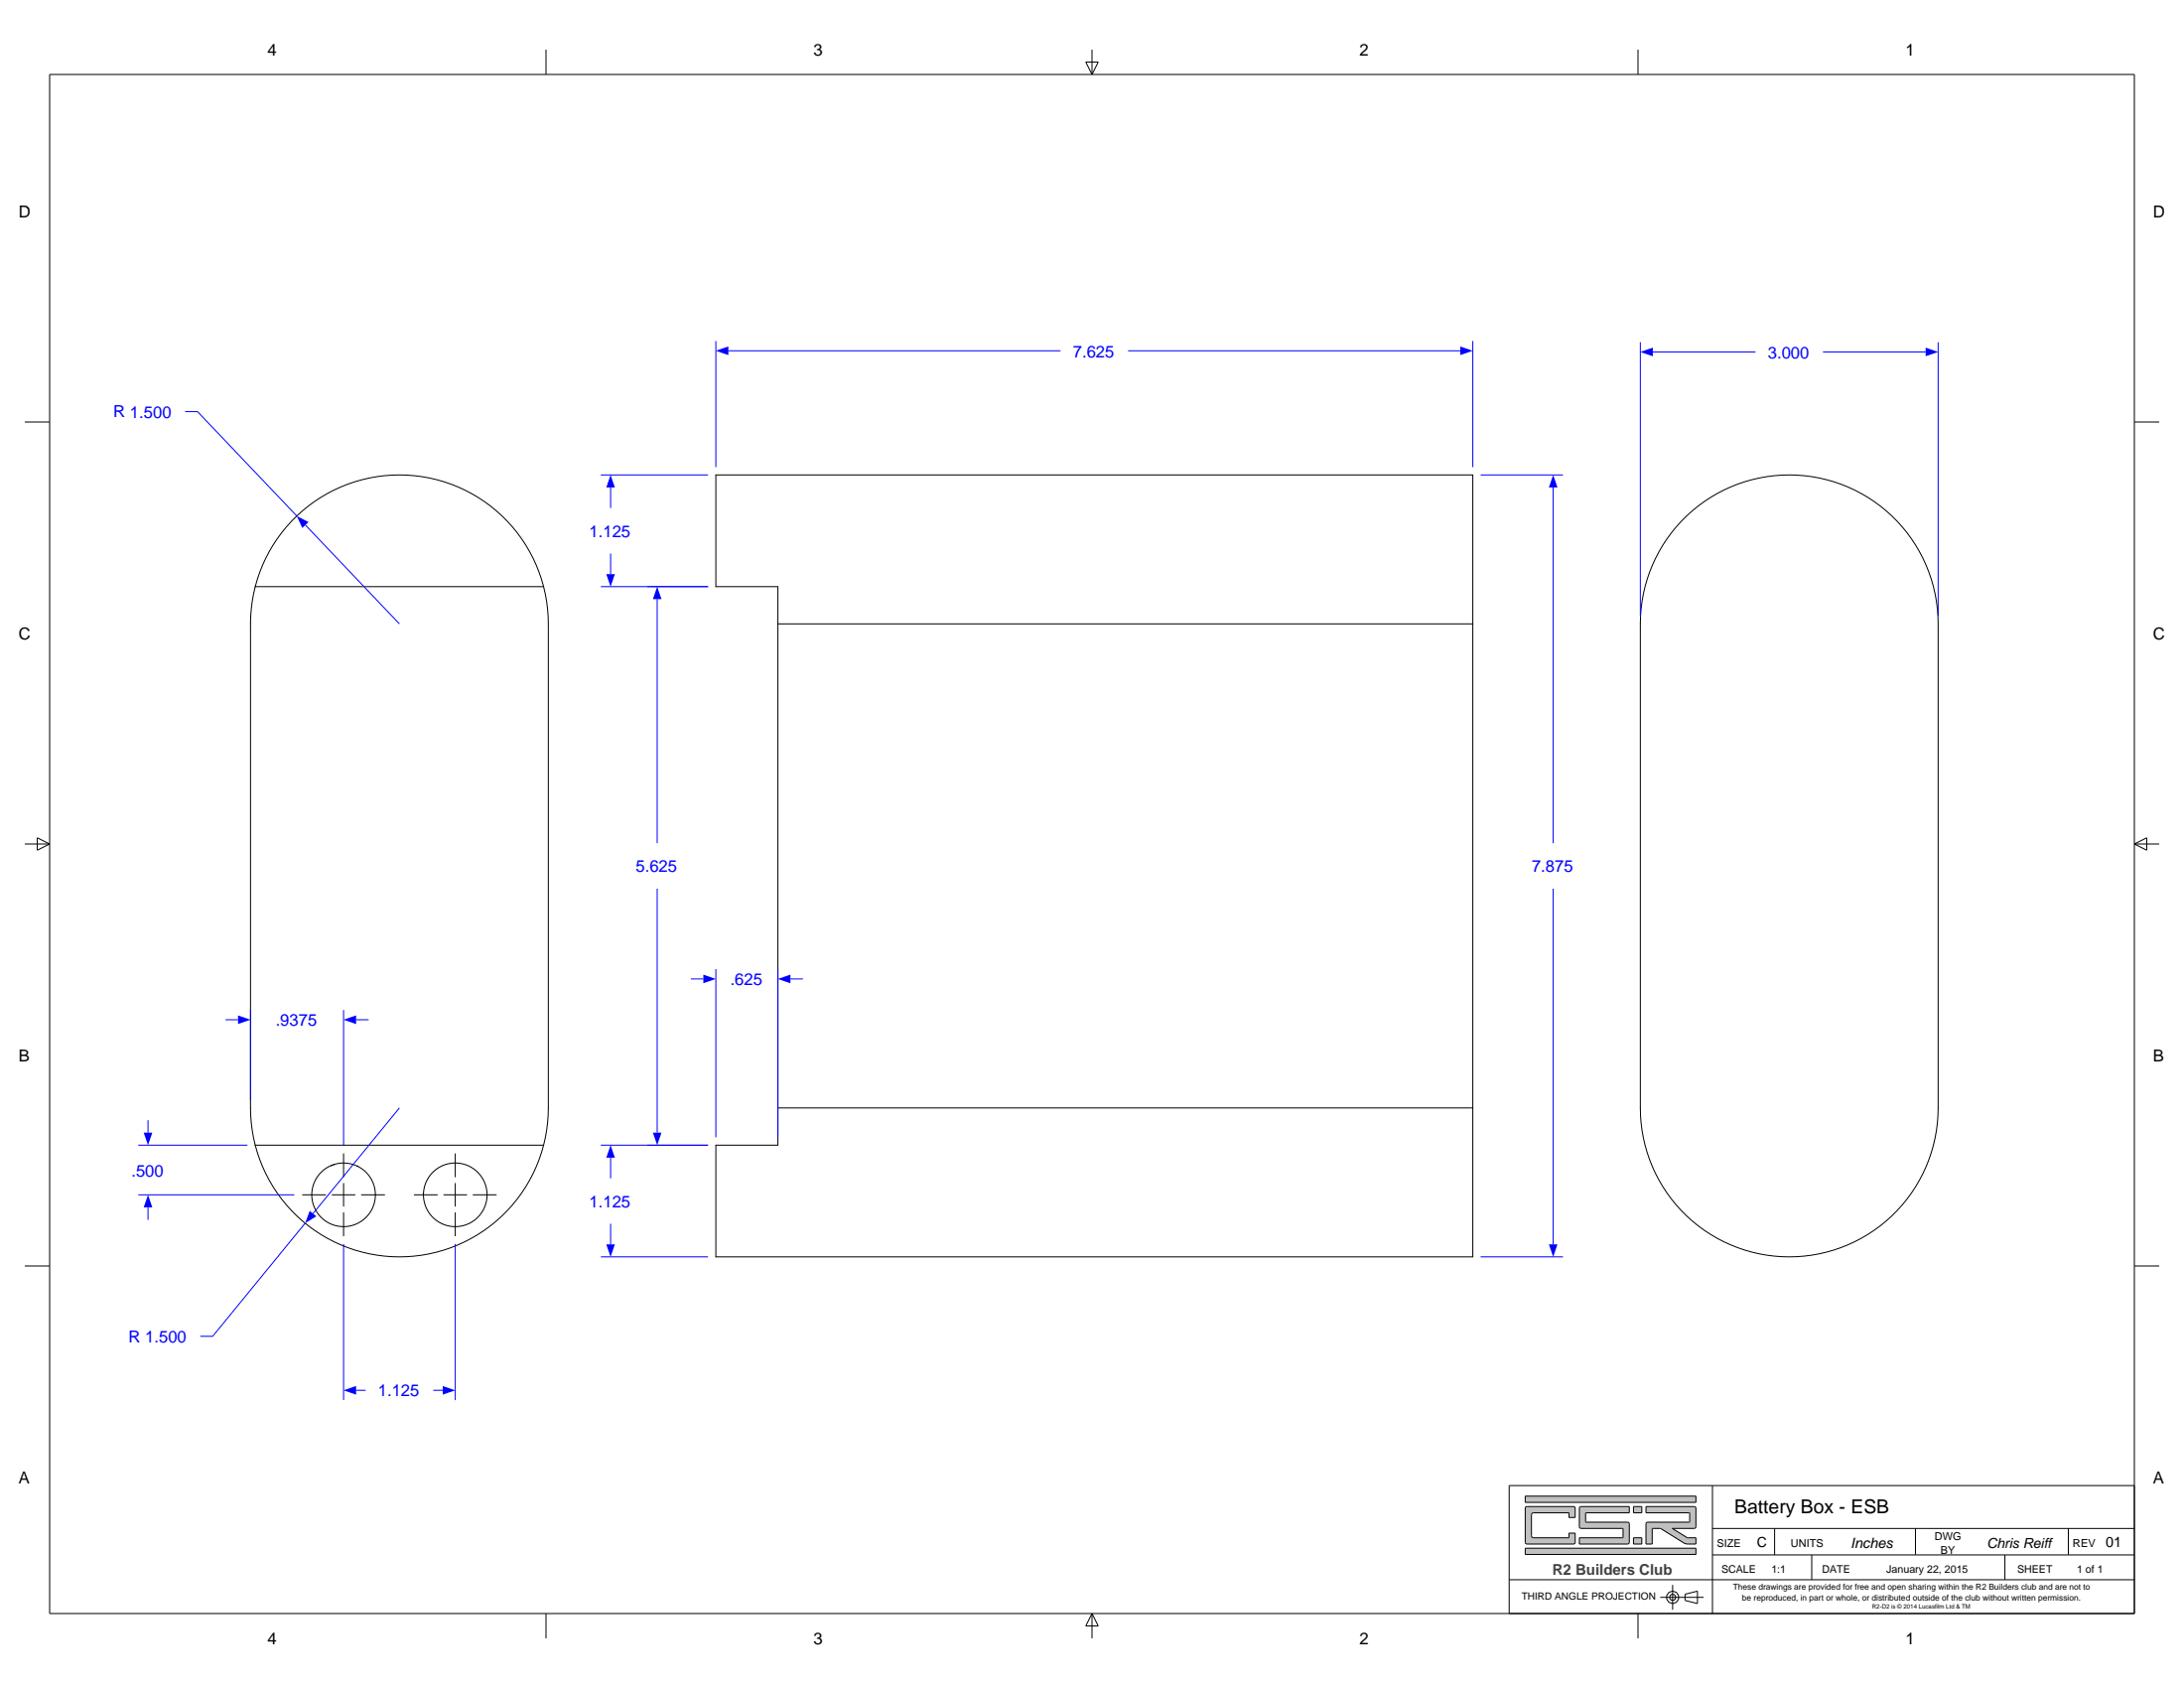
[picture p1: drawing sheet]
<svg xmlns="http://www.w3.org/2000/svg" width="559mm" height="432mm" viewBox="0 0 559 432" stroke-linecap="round" stroke-linejoin="round" font-family="sans-serif">
<g fill="none" stroke="#000" stroke-width=".25">
<path d="M12.7 19.1h533.4v393.6h-533.4zM139.7 12.7v6.4M277.8 15.9h3.2l-1.6 3.2zM279.4 12.7v6.4M419.1 12.7v6.4M6.3 107.9h6.4M546.1 107.9h6.3M6.3 215.9h6.4M9.5 214.3l3.2 1.6-3.2 1.6zM546.1 215.9h6.3M546.1 215.9l3.2-1.6v3.2zM6.3 323.8h6.4"/>
<path d="M546.1 323.8h6.3M139.7 412.7v6.4M279.4 412.7v6.4M279.4 412.7l1.6 3.2h-3.2zM419.1 412.7v6.4"/>
</g>
<path d="M390.2 396v1.6h43.7v-1.6zM390.2 382.7v1.6h43.7v-1.6zM390.4 385.5h12.5l.1 .3v2.4h-1.6l-.1-1.2-9.2 .1-.3 .4v5.3l.2 .4 .3 .2h9l.1-1.2h1.6l-.1 2.6-.3 .2-12.2-.1-.2-.4v-8.7zM421.1 385.4v1.6l11.2 .1-.1 2.3-10.9 .1-.2 .3v5.2h1.6l.1-4h2.1l6.2 3.8 2.8 .2v-1.6l-2.2-.1-3.8-2.3 5.9-.1 .1-.4v-4.7l-.2-.3zM404.2 385.5l-.1 .3v4.7l.2 .4 10.9 .1 .1 2.3-11.2 .1v1.6h12.3l.4-.2 .1-5-.2-.3-10.9-.1-.1-2.3 11.2-.1v-1.6zM417.9 393.4v1.6h2.2v-1.6zM417.9 385.4v1.6h2.2v-1.6z" fill-rule="evenodd" fill="#c0c0c0"/>
<g fill="none" stroke="#000" stroke-width=".25">
<path d="M199 159.6v-9.5h-15.8v-28.6h193.6v38.1M199 159.6h177.8M199 159.6v123.8M376.8 159.6v123.8M199 283.4v9.5h-15.8v28.6h193.6v-38.1M199 283.4h177.8M386.1 380h160v32.8h-160zM390.2 382.7h43.7v1.6h-43.7zM390.2 396h43.7v1.6h-43.7zM390.4 385.5h12.5l.1 .3v2.4h-1.6l-.1-1.2-9.2 .1-.3 .4v5.3l.2 .4 .3 .2h9l.1-1.2h1.6l-.1 2.6-.3 .2-12.2-.1-.2-.4v-8.7zM404.2 385.5l12.7-.1v1.6l-11.2 .1 .1 2.3 10.9 .1 .2 .3-.1 5-.4 .2h-12.3v-1.6l11.2-.1-.1-2.3-10.9-.1-.2-.4v-4.7zM417.9 385.4h2.2v1.6h-2.2z"/>
<path d="M417.9 393.4h2.2v1.6h-2.2zM421.1 385.4l12.6 .1 .2 .3v4.7l-.1 .4-5.9 .1 3.8 2.3 2.2 .1v1.6h-2.2l-.7-.2-6.1-3.8h-2.1l-.1 4h-1.6v-5.2l.3-.4 10.9-.1-.1-2.3h-11.1zM438.2 391h107.9M438.2 380v32.8M438.2 397.8h107.9M454.1 391v6.8M463.6 397.8v6.3M490.1 391v6.7M513 397.8v6.3M529.2 391v6.7M386.1 404.1h160M424.8 408.6h11.1"/>
<path d="M428 405.4v6.4M431.1 407.8l3.2-.8v3.2l-3.2-.8z"/>
<circle cx="428" cy="408.6" r=".79"/>
<circle cx="428" cy="408.6" r="1.59"/>
</g>
<path d="M183.2 89.7l3.2-1.1v2.2z" fill="#00f"/>
<path d="M186.4 89.7h85" fill="none" stroke="#00f" stroke-width=".25"/>
<path d="M373.6 88.6l3.2 1.1-3.2 1.1z" fill="#00f"/>
<path d="M183.2 87.2v32.3M288.6 89.7h85M376.8 87.2v32.3" fill="none" stroke="#00f" stroke-width=".25"/>
<path d="M180 249.3l3.2 1.1-3.2 1.1z" fill="#00f"/>
<path d="M176.8 250.4h3.2" fill="none" stroke="#00f" stroke-width=".25"/>
<path d="M199 250.4l3.2-1.1v2.2z" fill="#00f"/>
<path d="M183.2 247.9v43M199 247.9v43M202.2 250.4h3.2" fill="none" stroke="#00f" stroke-width=".25"/>
<path d="M156.2 121.5l1.1 3.2h-2.2z" fill="#00f"/>
<path d="M156.2 124.7v5.3" fill="none" stroke="#00f" stroke-width=".25"/>
<path d="M155.1 146.9h2.2l-1.1 3.2z" fill="#00f"/>
<path d="M153.7 121.5h27.5M153.7 150.1h27.5M156.2 141.6v5.3" fill="none" stroke="#00f" stroke-width=".25"/>
<path d="M156.2 292.9l1.1 3.2h-2.2z" fill="#00f"/>
<path d="M156.2 296.1v5.3" fill="none" stroke="#00f" stroke-width=".25"/>
<path d="M155.1 318.3h2.2l-1.1 3.2z" fill="#00f"/>
<path d="M153.7 292.9h27.5M156.2 313.1v5.2M153.7 321.5h27.5" fill="none" stroke="#00f" stroke-width=".25"/>
<path d="M168.1 150.1l1.1 3.2h-2.2z" fill="#00f"/>
<path d="M168.1 153.3v62.4" fill="none" stroke="#00f" stroke-width=".25"/>
<path d="M167 289.7h2.2l-1.1 3.2z" fill="#00f"/>
<path d="M165.6 150.1h15.6M168.1 227.3v62.4M165.6 292.9h15.6" fill="none" stroke="#00f" stroke-width=".25"/>
<path d="M397.4 121.5l1.1 3.2h-2.2z" fill="#00f"/>
<path d="M397.4 124.7v91" fill="none" stroke="#00f" stroke-width=".25"/>
<path d="M396.3 318.3h2.2l-1.1 3.2z" fill="#00f"/>
<path d="M378.8 121.5h21.1M397.4 227.3v91M378.8 321.5h21.1" fill="none" stroke="#00f" stroke-width=".25"/>
<path d="M430.2 133.3a38.1 38.1 0 0 1 41.7-9.1 38.1 38.1 0 0 1 24 35.4v123.8a38.1 38.1 0 0 1-38.1 38.1 38.1 38.1 0 0 1-38.1-38.1v-123.8a38.1 38.1 0 0 1 10.5-26.3z" fill="none" stroke="#000" stroke-width=".25"/>
<path d="M419.7 90l3.2-1.1v2.2z" fill="#00f"/>
<path d="M422.9 90h26.3" fill="none" stroke="#00f" stroke-width=".25"/>
<path d="M492.7 88.9l3.2 1.1-3.2 1.1z" fill="#00f"/>
<path d="M419.7 87.5v70.1M466.4 90h26.3M495.9 87.5v70.1" fill="none" stroke="#00f" stroke-width=".25"/>
<g fill="none" stroke="#000" stroke-width=".25">
<path d="M65.3 150.1a38.1 38.1 0 0 1 36.9-28.6 38.1 38.1 0 0 1 36.9 28.6M65.3 150.1a38.1 38.1 0 0 0-1.2 9.5v123.8a38.1 38.1 0 0 0 1.2 9.5M65.3 150.1h73.8M139.1 150.1a38.1 38.1 0 0 1 1.2 9.5v123.8a38.1 38.1 0 0 1-1.2 9.5M65.3 292.9a38.1 38.1 0 0 0 36.9 28.6 38.1 38.1 0 0 0 36.9-28.6M65.3 292.9h73.8M84.7 298.2h.1M85.2 298h.1M87.9 295.1v6M91.4 298.3h.1M116.5 295.1v6M77.3 305.6h6.1"/>
<path d="M84.9 305.6h6M87.9 302.6v6M87.9 310.1v6.1M92.4 305.6h6.1M105.9 305.6h6.1M113.5 305.6h6M116.5 302.6v6M116.5 310.1v6.1M121 305.6h6.1"/>
<circle cx="87.9" cy="305.6" r="8.1"/>
<circle cx="116.5" cy="305.6" r="8.1"/>
</g>
<path d="M87.9 355.7l3.2-1.1v2.2z" fill="#00f"/>
<path d="M91.1 355.7h2.5" fill="none" stroke="#00f" stroke-width=".25"/>
<path d="M113.3 354.6l3.2 1.1-3.2 1.1z" fill="#00f"/>
<path d="M87.9 318.2v40M116.5 318.2v40M110.8 355.7h2.5" fill="none" stroke="#00f" stroke-width=".25"/>
<path d="M87.9 260.9l3.2-1.1v2.2z" fill="#00f"/>
<path d="M91.1 260.9h3.2" fill="none" stroke="#00f" stroke-width=".25"/>
<path d="M60.9 259.8l3.2 1.1-3.2 1.1z" fill="#00f"/>
<path d="M47.4 105.3h3.1l25.4 26.7M64.1 258.4v23M87.9 258.4v34.7M57.7 260.9h3.2" fill="none" stroke="#00f" stroke-width=".25"/>
<path d="M75.9 132l3 1.5-1.6 1.6z" fill="#00f"/>
<path d="M78.1 134.3l24.1 25.3M78.1 312.9l-23.7 28.9h-3.2" fill="none" stroke="#00f" stroke-width=".25"/>
<path d="M79.2 309.7l1.8 1.4-2.9 1.8z" fill="#00f"/>
<path d="M102.2 283.4l-22.1 27" fill="none" stroke="#00f" stroke-width=".25"/>
<path d="M36.8 289.7h2.2l-1.1 3.2z" fill="#00f"/>
<path d="M37.9 286.5v3.2" fill="none" stroke="#00f" stroke-width=".25"/>
<path d="M37.9 305.6l1.1 3.2h-2.2z" fill="#00f"/>
<path d="M35.4 292.9h27.9M35.4 305.6h39.9M37.9 308.8v3.2" fill="none" stroke="#00f" stroke-width=".25"/>
<text font-size="4.9" x="443.8" y="387.2">Battery Box - ESB</text>
<g font-size="4.2">
<text x="68.5" y="14.3">4</text>
<text x="208.2" y="14.3">3</text>
<text x="347.9" y="14.3">2</text>
<text x="487.6" y="14.3">1</text>
<text x="4.8" y="55.6">D</text>
<text x="550.9" y="55.6">D</text>
<text x="4.8" y="163.5">C</text>
<text x="550.9" y="163.5">C</text>
<text x="4.8" y="271.5">B</text>
<text x="550.9" y="271.5">B</text>
<text x="4.8" y="379.4">A</text>
<text x="550.9" y="379.4">A</text>
<text x="68.5" y="420.7">4</text>
<text x="208.2" y="420.7">3</text>
<text x="347.9" y="420.7">2</text>
<text x="487.6" y="420.7">1</text>
</g>
<g font-size="4.2" fill="#00f">
<text x="274.5" y="91.3">7.625</text>
<text x="452.3" y="91.6">3.000</text>
<text x="29" y="106.8">R 1.500</text>
<text x="150.8" y="137.4">1.125</text>
<text x="162.7" y="223.1">5.625</text>
<text x="391.9" y="223.1">7.875</text>
<text x="186.9" y="252">.625</text>
<text x="70.5" y="262.4">.9375</text>
<text x="33.6" y="300.9">.500</text>
<text x="150.8" y="308.8">1.125</text>
<text x="32.9" y="343.3">R 1.500</text>
<text x="96.7" y="357.2">1.125</text>
</g>
<text font-size="3.8" fill="#404040" x="397.2" y="402.8">R2 Builders Club</text>
<g font-size="3.7">
<text x="473.5" y="395.9">Inches</text>
<text x="538.8" y="395.8">01</text>
</g>
<text font-size="3.6" x="449.5" y="395.8">C</text>
<text font-size="3.5" x="508.4" y="395.9">Chris Reiff</text>
<g font-size="2.8">
<text x="439.3" y="395.7">SIZE</text>
<text x="458.2" y="395.7">UNITS</text>
<text x="495" y="394">DWG</text>
<text x="530.4" y="395.7">REV</text>
<text x="496.5" y="397.4">BY</text>
</g>
<g font-size="2.7">
<text x="440.4" y="402.5">SCALE</text>
<text x="453.2" y="402.5">1:1</text>
<text x="466.2" y="402.5">DATE</text>
<text x="482.7" y="402.5">January 22, 2015</text>
<text x="516.1" y="402.5">SHEET</text>
<text x="531.4" y="402.5">1 of 1</text>
</g>
<text font-size="2.6" x="389.3" y="409.3">THIRD ANGLE PROJECTION</text>
<g font-size="2.1">
<text x="443.4" y="406.8">These drawings are provided for free and open sharing within the R2 Builders club and are not to</text>
<text x="445.7" y="409.6">be reproduced, in part or whole, or distributed outside of the club without written permission.</text>
</g>
<text font-size="1.6" x="479" y="411.5">R2-D2 is © 2014 Lucasfilm Ltd &amp; TM</text>
</svg>
